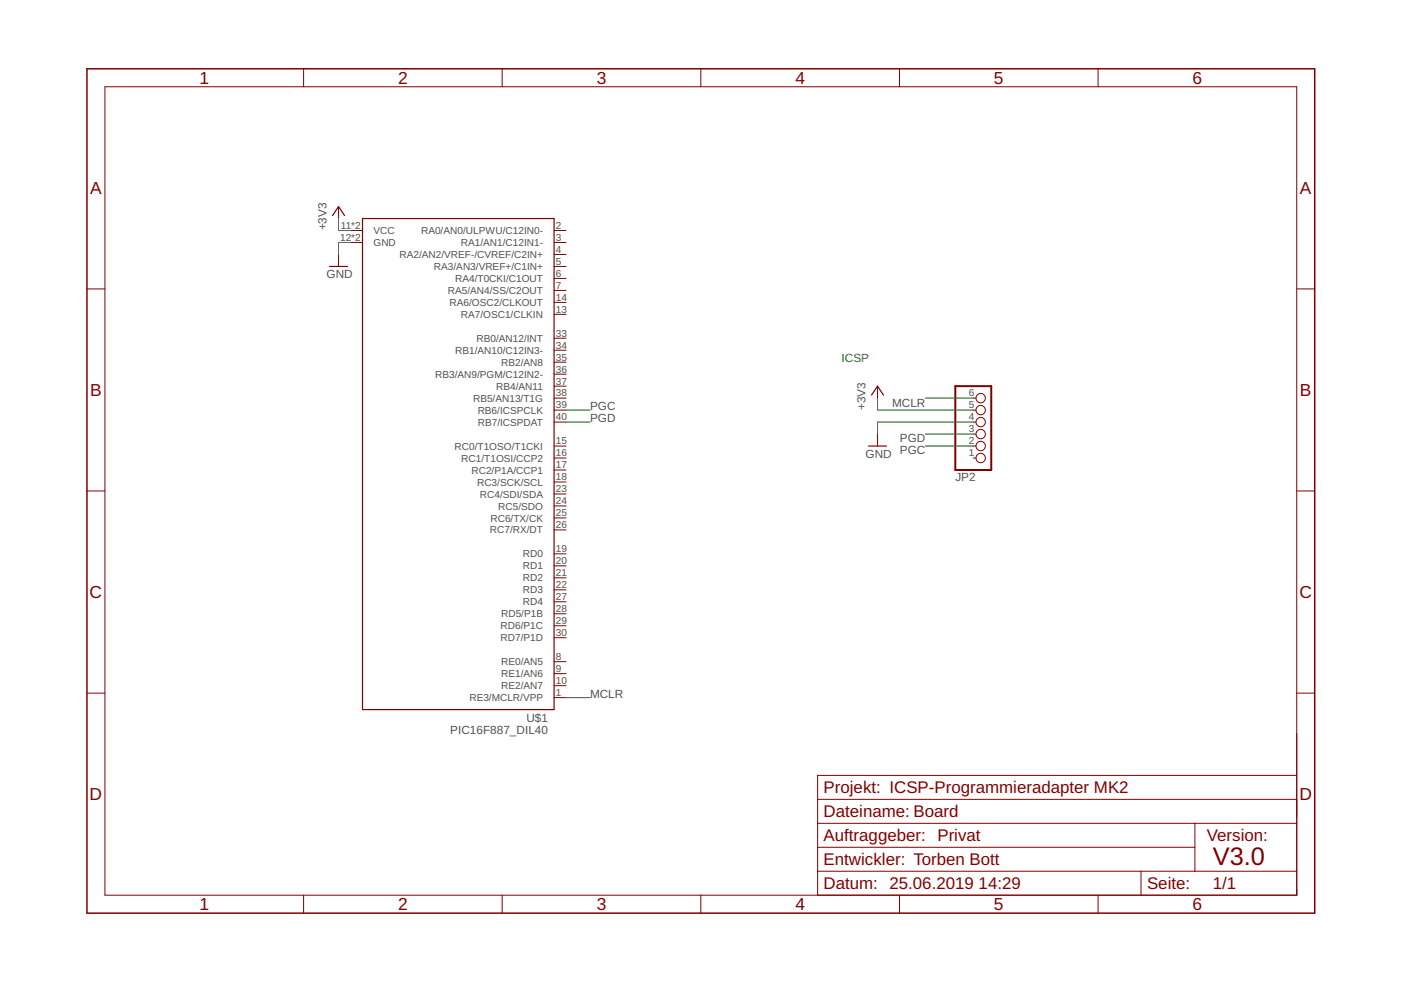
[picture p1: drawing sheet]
<?xml version="1.0" encoding="utf-8"?>
<!DOCTYPE eagle SYSTEM "eagle.dtd">
<eagle version="9.0.1">
<drawing>
<settings>
<setting alwaysvectorfont="no"/>
<setting keepoldvectorfont="yes"/>
<setting verticaltext="up"/>
</settings>
<grid distance="0.1" unitdist="inch" unit="inch" style="lines" multiple="1" display="no" altdistance="0.01" altunitdist="inch" altunit="inch"/>
<schematic xreflabel="%F%N/%S.%C%R" xrefpart="/%S.%C%R">
<libraries>
<library name="frames_Torben">
<symbols>
<symbol name="A4L-LOC" locally_modified="yes">
<wire x1="256.54" y1="3.81" x2="256.54" y2="5.08" width="0.1016" layer="94"/>
<frame x1="0" y1="0" x2="260.35" y2="179.07" columns="6" rows="4" layer="94"/>
<wire x1="256.54" y1="20.32" x2="256.54" y2="24.13" width="0.1016" layer="94"/>
<text x="156.21" y="5.08" size="2.54" layer="94">Datum:</text>
<text x="170.18" y="5.08" size="2.54" layer="94">&gt;LAST_DATE_TIME</text>
<text x="224.79" y="5.08" size="2.54" layer="94">Seite:</text>
<text x="238.76" y="5.08" size="2.54" layer="94">&gt;SHEET</text>
<text x="237.49" y="15.24" size="2.54" layer="94">Version:</text>
<text x="156.21" y="20.32" size="2.54" layer="94">Dateiname:</text>
<text x="156.21" y="15.24" size="2.54" layer="94">Auftraggeber:</text>
<text x="175.26" y="20.32" size="2.54" layer="94">&gt;DRAWING_NAME</text>
<text x="156.21" y="10.16" size="2.54" layer="94">Entwickler:</text>
<wire x1="154.94" y1="13.97" x2="234.95" y2="13.97" width="0.1524" layer="94"/>
<text x="156.21" y="25.4" size="2.54" layer="94">Projekt:</text>
<wire x1="154.94" y1="24.13" x2="256.54" y2="24.13" width="0.1524" layer="94"/>
<wire x1="156.21" y1="29.21" x2="256.54" y2="29.21" width="0.1524" layer="94"/>
<wire x1="154.94" y1="19.05" x2="154.94" y2="8.89" width="0.1524" layer="94"/>
<wire x1="154.94" y1="8.89" x2="154.94" y2="3.81" width="0.1524" layer="94"/>
<wire x1="256.54" y1="38.1" x2="256.54" y2="19.05" width="0.1524" layer="94"/>
<wire x1="256.54" y1="19.05" x2="256.54" y2="8.89" width="0.1524" layer="94"/>
<wire x1="256.54" y1="8.89" x2="256.54" y2="3.81" width="0.1524" layer="94"/>
<wire x1="256.54" y1="3.81" x2="223.52" y2="3.81" width="0.1524" layer="94"/>
<wire x1="223.52" y1="3.81" x2="154.94" y2="3.81" width="0.1524" layer="94"/>
<wire x1="154.94" y1="19.05" x2="234.95" y2="19.05" width="0.1524" layer="94"/>
<wire x1="234.95" y1="19.05" x2="256.54" y2="19.05" width="0.1524" layer="94"/>
<wire x1="154.94" y1="8.89" x2="223.52" y2="8.89" width="0.1524" layer="94"/>
<wire x1="223.52" y1="8.89" x2="234.95" y2="8.89" width="0.1524" layer="94"/>
<wire x1="234.95" y1="8.89" x2="256.54" y2="8.89" width="0.1524" layer="94"/>
<wire x1="234.95" y1="19.05" x2="234.95" y2="8.89" width="0.1524" layer="94"/>
<wire x1="223.52" y1="8.89" x2="223.52" y2="3.81" width="0.1524" layer="94"/>
<wire x1="154.94" y1="19.05" x2="154.94" y2="29.21" width="0.1524" layer="94"/>
<wire x1="154.94" y1="29.21" x2="156.21" y2="29.21" width="0.1524" layer="94"/>
</symbol>
</symbols>
<devicesets>
<deviceset name="TORBEN_Q_KO" locally_modified="yes" prefix="FRAME" uservalue="yes">
<gates>
<gate name="G$1" symbol="A4L-LOC" x="0" y="0"/>
</gates>
<devices>
<device name="">
<technologies>
<technology name=""/>
</technologies>
</device>
</devices>
</deviceset>
</devicesets>
</library>
<library name="supply1">
<symbols>
<symbol name="+3V3">
<wire x1="1.27" y1="-1.905" x2="0" y2="0" width="0.254" layer="94"/>
<wire x1="0" y1="0" x2="-1.27" y2="-1.905" width="0.254" layer="94"/>
<text x="-2.54" y="-5.08" size="1.778" layer="96" rot="R90">&gt;VALUE</text>
<pin name="+3V3" x="0" y="-2.54" visible="off" length="short" direction="sup" rot="R90"/>
</symbol>
</symbols>
<devicesets>
<deviceset name="+3V3" prefix="+3V3">
<gates>
<gate name="G$1" symbol="+3V3" x="0" y="0"/>
</gates>
<devices>
<device name="">
<technologies>
<technology name=""/>
</technologies>
</device>
</devices>
</deviceset>
</devicesets>
</library>
<library name="supply1">
<symbols>
<symbol name="GND">
<wire x1="-1.905" y1="0" x2="1.905" y2="0" width="0.254" layer="94"/>
<text x="-2.54" y="-2.54" size="1.778" layer="96">&gt;VALUE</text>
<pin name="GND" x="0" y="2.54" visible="off" length="short" direction="sup" rot="R270"/>
</symbol>
</symbols>
<devicesets>
<deviceset name="GND" prefix="GND">
<gates>
<gate name="1" symbol="GND" x="0" y="0"/>
</gates>
<devices>
<device name="">
<technologies>
<technology name=""/>
</technologies>
</device>
</devices>
</deviceset>
</devicesets>
</library>
<library name="pinhead">
<symbols>
<symbol name="PINHD6">
<wire x1="-6.35" y1="-7.62" x2="1.27" y2="-7.62" width="0.4064" layer="94"/>
<wire x1="1.27" y1="-7.62" x2="1.27" y2="10.16" width="0.4064" layer="94"/>
<wire x1="1.27" y1="10.16" x2="-6.35" y2="10.16" width="0.4064" layer="94"/>
<wire x1="-6.35" y1="10.16" x2="-6.35" y2="-7.62" width="0.4064" layer="94"/>
<text x="-6.35" y="10.795" size="1.778" layer="95">&gt;NAME</text>
<text x="-6.35" y="-10.16" size="1.778" layer="96">&gt;VALUE</text>
<pin name="1" x="-2.54" y="7.62" visible="pad" length="short" direction="pas" function="dot"/>
<pin name="2" x="-2.54" y="5.08" visible="pad" length="short" direction="pas" function="dot"/>
<pin name="3" x="-2.54" y="2.54" visible="pad" length="short" direction="pas" function="dot"/>
<pin name="4" x="-2.54" y="0" visible="pad" length="short" direction="pas" function="dot"/>
<pin name="5" x="-2.54" y="-2.54" visible="pad" length="short" direction="pas" function="dot"/>
<pin name="6" x="-2.54" y="-5.08" visible="pad" length="short" direction="pas" function="dot"/>
</symbol>
</symbols>
<devicesets>
<deviceset name="PINHD-1X6" prefix="JP" uservalue="yes">
<gates>
<gate name="A" symbol="PINHD6" x="0" y="-2.54"/>
</gates>
<devices>
<device name="" package="1X06">
<connects>
<connect gate="A" pin="1" pad="1"/>
<connect gate="A" pin="2" pad="2"/>
<connect gate="A" pin="3" pad="3"/>
<connect gate="A" pin="4" pad="4"/>
<connect gate="A" pin="5" pad="5"/>
<connect gate="A" pin="6" pad="6"/>
</connects>
<package3dinstances>
<package3dinstance package3d_urn="urn:adsk.eagle:package:22472/2"/>
</package3dinstances>
<technologies>
<technology name=""/>
</technologies>
</device>
<device name="/90" package="1X06/90">
<connects>
<connect gate="A" pin="1" pad="1"/>
<connect gate="A" pin="2" pad="2"/>
<connect gate="A" pin="3" pad="3"/>
<connect gate="A" pin="4" pad="4"/>
<connect gate="A" pin="5" pad="5"/>
<connect gate="A" pin="6" pad="6"/>
</connects>
<package3dinstances>
<package3dinstance package3d_urn="urn:adsk.eagle:package:22475/2"/>
</package3dinstances>
<technologies>
<technology name=""/>
</technologies>
</device>
</devices>
</deviceset>
</devicesets>
</library>
<library name="Eigene Library">
<symbols>
<symbol name="PIC16F887_40">
<wire x1="-17.78" y1="55.88" x2="22.86" y2="55.88" width="0.254" layer="94"/>
<wire x1="22.86" y1="55.88" x2="22.86" y2="-48.26" width="0.254" layer="94"/>
<wire x1="22.86" y1="-48.26" x2="-17.78" y2="-48.26" width="0.254" layer="94"/>
<wire x1="-17.78" y1="-48.26" x2="-17.78" y2="55.88" width="0.254" layer="94"/>
<pin name="RA0/AN0/ULPWU/C12IN0-" x="-20.32" y="53.34" length="short"/>
<pin name="RA1/AN1/C12IN1-" x="-20.32" y="50.8" length="short"/>
<pin name="RA2/AN2/VREF-/CVREF/C2IN+" x="-20.32" y="48.26" length="short"/>
<pin name="RA3/AN3/VREF+/C1IN+" x="-20.32" y="45.72" length="short"/>
<pin name="RA4/T0CKI/C1OUT" x="-20.32" y="43.18" length="short"/>
<pin name="RA5/AN4/SS/C2OUT" x="-20.32" y="40.64" length="short"/>
<pin name="RA6/OSC2/CLKOUT" x="-20.32" y="38.1" length="short"/>
<pin name="RA7/OSC1/CLKIN" x="-20.32" y="35.56" length="short"/>
<pin name="RB0/AN12/INT" x="-20.32" y="30.48" length="short"/>
<pin name="RB1/AN10/C12IN3-" x="-20.32" y="27.94" length="short"/>
<pin name="RB2/AN8" x="-20.32" y="25.4" length="short"/>
<pin name="RB3/AN9/PGM/C12IN2-" x="-20.32" y="22.86" length="short"/>
<pin name="RB4/AN11" x="-20.32" y="20.32" length="short"/>
<pin name="RB5/AN13/T1G" x="-20.32" y="17.78" length="short"/>
<pin name="RB6/ICSPCLK" x="-20.32" y="15.24" length="short"/>
<pin name="RB7/ICSPDAT" x="-20.32" y="12.7" length="short"/>
<pin name="RC0/T1OSO/T1CKI" x="-20.32" y="7.62" length="short"/>
<pin name="RC1/T1OSI/CCP2" x="-20.32" y="5.08" length="short"/>
<pin name="RC2/P1A/CCP1" x="-20.32" y="2.54" length="short"/>
<pin name="RC3/SCK/SCL" x="-20.32" y="0" length="short"/>
<pin name="RC4/SDI/SDA" x="-20.32" y="-2.54" length="short"/>
<pin name="RC5/SDO" x="-20.32" y="-5.08" length="short"/>
<pin name="RC6/TX/CK" x="-20.32" y="-7.62" length="short"/>
<pin name="RC7/RX/DT" x="-20.32" y="-10.16" length="short"/>
<pin name="RD0" x="-20.32" y="-15.24" length="short"/>
<pin name="RD1" x="-20.32" y="-17.78" length="short"/>
<pin name="RD2" x="-20.32" y="-20.32" length="short"/>
<pin name="RD3" x="-20.32" y="-22.86" length="short"/>
<pin name="RD4" x="-20.32" y="-25.4" length="short"/>
<pin name="RD5/P1B" x="-20.32" y="-27.94" length="short"/>
<pin name="RD6/P1C" x="-20.32" y="-30.48" length="short"/>
<pin name="RD7/P1D" x="-20.32" y="-33.02" length="short"/>
<pin name="RE0/AN5" x="-20.32" y="-38.1" length="short"/>
<pin name="RE1/AN6" x="-20.32" y="-40.64" length="short"/>
<pin name="RE2/AN7" x="-20.32" y="-43.18" length="short"/>
<pin name="RE3/MCLR/VPP" x="-20.32" y="-45.72" length="short"/>
<pin name="VCC" x="25.4" y="53.34" length="short" rot="R180"/>
<pin name="GND" x="25.4" y="50.8" length="short" rot="R180"/>
<text x="-16.51" y="-53.34" size="1.778" layer="96">&gt;VALUE</text>
<text x="-16.51" y="-50.8" size="1.778" layer="95">&gt;NAME</text>
</symbol>
</symbols>
<devicesets>
<deviceset name="PIC16F887_DIL40">
<gates>
<gate name="G$1" symbol="PIC16F887_40" x="0" y="0"/>
</gates>
<devices>
<device name="" package="DIL40">
<connects>
<connect gate="G$1" pin="GND" pad="12 31"/>
<connect gate="G$1" pin="RA0/AN0/ULPWU/C12IN0-" pad="2"/>
<connect gate="G$1" pin="RA1/AN1/C12IN1-" pad="3"/>
<connect gate="G$1" pin="RA2/AN2/VREF-/CVREF/C2IN+" pad="4"/>
<connect gate="G$1" pin="RA3/AN3/VREF+/C1IN+" pad="5"/>
<connect gate="G$1" pin="RA4/T0CKI/C1OUT" pad="6"/>
<connect gate="G$1" pin="RA5/AN4/SS/C2OUT" pad="7"/>
<connect gate="G$1" pin="RA6/OSC2/CLKOUT" pad="14"/>
<connect gate="G$1" pin="RA7/OSC1/CLKIN" pad="13"/>
<connect gate="G$1" pin="RB0/AN12/INT" pad="33"/>
<connect gate="G$1" pin="RB1/AN10/C12IN3-" pad="34"/>
<connect gate="G$1" pin="RB2/AN8" pad="35"/>
<connect gate="G$1" pin="RB3/AN9/PGM/C12IN2-" pad="36"/>
<connect gate="G$1" pin="RB4/AN11" pad="37"/>
<connect gate="G$1" pin="RB5/AN13/T1G" pad="38"/>
<connect gate="G$1" pin="RB6/ICSPCLK" pad="39"/>
<connect gate="G$1" pin="RB7/ICSPDAT" pad="40"/>
<connect gate="G$1" pin="RC0/T1OSO/T1CKI" pad="15"/>
<connect gate="G$1" pin="RC1/T1OSI/CCP2" pad="16"/>
<connect gate="G$1" pin="RC2/P1A/CCP1" pad="17"/>
<connect gate="G$1" pin="RC3/SCK/SCL" pad="18"/>
<connect gate="G$1" pin="RC4/SDI/SDA" pad="23"/>
<connect gate="G$1" pin="RC5/SDO" pad="24"/>
<connect gate="G$1" pin="RC6/TX/CK" pad="25"/>
<connect gate="G$1" pin="RC7/RX/DT" pad="26"/>
<connect gate="G$1" pin="RD0" pad="19"/>
<connect gate="G$1" pin="RD1" pad="20"/>
<connect gate="G$1" pin="RD2" pad="21"/>
<connect gate="G$1" pin="RD3" pad="22"/>
<connect gate="G$1" pin="RD4" pad="27"/>
<connect gate="G$1" pin="RD5/P1B" pad="28"/>
<connect gate="G$1" pin="RD6/P1C" pad="29"/>
<connect gate="G$1" pin="RD7/P1D" pad="30"/>
<connect gate="G$1" pin="RE0/AN5" pad="8"/>
<connect gate="G$1" pin="RE1/AN6" pad="9"/>
<connect gate="G$1" pin="RE2/AN7" pad="10"/>
<connect gate="G$1" pin="RE3/MCLR/VPP" pad="1"/>
<connect gate="G$1" pin="VCC" pad="11 32"/>
</connects>
<technologies>
<technology name=""/>
</technologies>
</device>
</devices>
</deviceset>
</devicesets>
</library>
</libraries>
<attributes>
</attributes>
<variantdefs>
</variantdefs>
<classes>
<class number="0" name="default" width="0" drill="0">
</class>
</classes>
<parts>
<part name="FRAME1" library="frames_Torben" deviceset="TORBEN_Q_KO" device=""/>
<part name="GND8" library="supply1" deviceset="GND" device=""/>
<part name="+3V2" library="supply1" deviceset="+3V3" device=""/>
<part name="JP2" library="pinhead" deviceset="PINHD-1X6" device="/90" package3d_urn="urn:adsk.eagle:package:22475/2"/>
<part name="U$1" library="Eigene Library" deviceset="PIC16F887_DIL40" device=""/>
<part name="+3V1" library="supply1" deviceset="+3V3" device=""/>
<part name="GND1" library="supply1" deviceset="GND" device=""/>
</parts>
<sheets>
<sheet>
<plain>
<text x="170.18" y="25.4" size="2.54" layer="94">ICSP-Programmieradapter MK2</text>
<text x="180.34" y="15.24" size="2.54" layer="94">Privat</text>
<text x="175.26" y="10.16" size="2.54" layer="94">Torben Bott</text>
<text x="238.76" y="10.16" size="3.81" layer="94">V3.0</text>
<text x="160.02" y="116.84" size="1.778" layer="91">ICSP</text>
</plain>
<instances>
<instance part="FRAME1" gate="G$1" x="0" y="0"/>
<instance part="GND8" gate="1" x="167.64" y="99.06"/>
<instance part="+3V2" gate="G$1" x="167.64" y="111.76"/>
<instance part="JP2" gate="A" x="190.5" y="104.14" rot="MR180"/>
<instance part="U$1" gate="G$1" x="81.28" y="91.44" rot="MR0"/>
<instance part="+3V1" gate="G$1" x="53.34" y="149.86"/>
<instance part="GND1" gate="1" x="53.34" y="137.16"/>
</instances>
<busses>
</busses>
<nets>
<net name="MCLR" class="0">
<segment>
<label x="177.8" y="109.22" size="1.778" layer="95" rot="R180"/>
<pinref part="JP2" gate="A" pin="6"/>
<wire x1="177.8" y1="109.22" x2="187.96" y2="109.22" width="0.1524" layer="91"/>
</segment>
<segment>
<pinref part="U$1" gate="G$1" pin="RE3/MCLR/VPP"/>
<wire x1="101.6" y1="45.72" x2="106.68" y2="45.72" width="0.1524" layer="91"/>
<label x="106.68" y="45.72" size="1.778" layer="95"/>
</segment>
</net>
<net name="PGC" class="0">
<segment>
<label x="177.8" y="99.06" size="1.778" layer="95" rot="R180"/>
<pinref part="JP2" gate="A" pin="2"/>
<wire x1="177.8" y1="99.06" x2="187.96" y2="99.06" width="0.1524" layer="91"/>
</segment>
<segment>
<pinref part="U$1" gate="G$1" pin="RB6/ICSPCLK"/>
<wire x1="101.6" y1="106.68" x2="106.68" y2="106.68" width="0.1524" layer="91"/>
<label x="106.68" y="106.68" size="1.778" layer="95"/>
</segment>
</net>
<net name="PGD" class="0">
<segment>
<label x="177.8" y="101.6" size="1.778" layer="95" rot="R180"/>
<pinref part="JP2" gate="A" pin="3"/>
<wire x1="177.8" y1="101.6" x2="187.96" y2="101.6" width="0.1524" layer="91"/>
</segment>
<segment>
<pinref part="U$1" gate="G$1" pin="RB7/ICSPDAT"/>
<wire x1="106.68" y1="104.14" x2="101.6" y2="104.14" width="0.1524" layer="91"/>
<label x="106.68" y="104.14" size="1.778" layer="95"/>
</segment>
</net>
<net name="GND" class="0">
<segment>
<pinref part="GND8" gate="1" pin="GND"/>
<wire x1="187.96" y1="104.14" x2="167.64" y2="104.14" width="0.1524" layer="91"/>
<wire x1="167.64" y1="104.14" x2="167.64" y2="101.6" width="0.1524" layer="91"/>
<pinref part="JP2" gate="A" pin="4"/>
</segment>
<segment>
<pinref part="U$1" gate="G$1" pin="GND"/>
<wire x1="55.88" y1="142.24" x2="53.34" y2="142.24" width="0.1524" layer="91"/>
<pinref part="GND1" gate="1" pin="GND"/>
<wire x1="53.34" y1="142.24" x2="53.34" y2="139.7" width="0.1524" layer="91"/>
</segment>
</net>
<net name="+3V3" class="0">
<segment>
<wire x1="187.96" y1="106.68" x2="167.64" y2="106.68" width="0.1524" layer="91"/>
<wire x1="167.64" y1="106.68" x2="167.64" y2="109.22" width="0.1524" layer="91"/>
<pinref part="+3V2" gate="G$1" pin="+3V3"/>
<pinref part="JP2" gate="A" pin="5"/>
</segment>
<segment>
<pinref part="U$1" gate="G$1" pin="VCC"/>
<wire x1="55.88" y1="144.78" x2="53.34" y2="144.78" width="0.1524" layer="91"/>
<pinref part="+3V1" gate="G$1" pin="+3V3"/>
<wire x1="53.34" y1="144.78" x2="53.34" y2="147.32" width="0.1524" layer="91"/>
</segment>
</net>
</nets>
</sheet>
</sheets>
</schematic>
</drawing>
<compatibility>
<note version="8.2" severity="warning">
Since Version 8.2, EAGLE supports online libraries. The ids
of those online libraries will not be understood (or retained)
with this version.
</note>
<note version="8.3" severity="warning">
Since Version 8.3, EAGLE supports URNs for individual library
assets (packages, symbols, and devices). The URNs of those assets
will not be understood (or retained) with this version.
</note>
<note version="8.3" severity="warning">
Since Version 8.3, EAGLE supports the association of 3D packages
with devices in libraries, schematics, and board files. Those 3D
packages will not be understood (or retained) with this version.
</note>
</compatibility>
</eagle>
